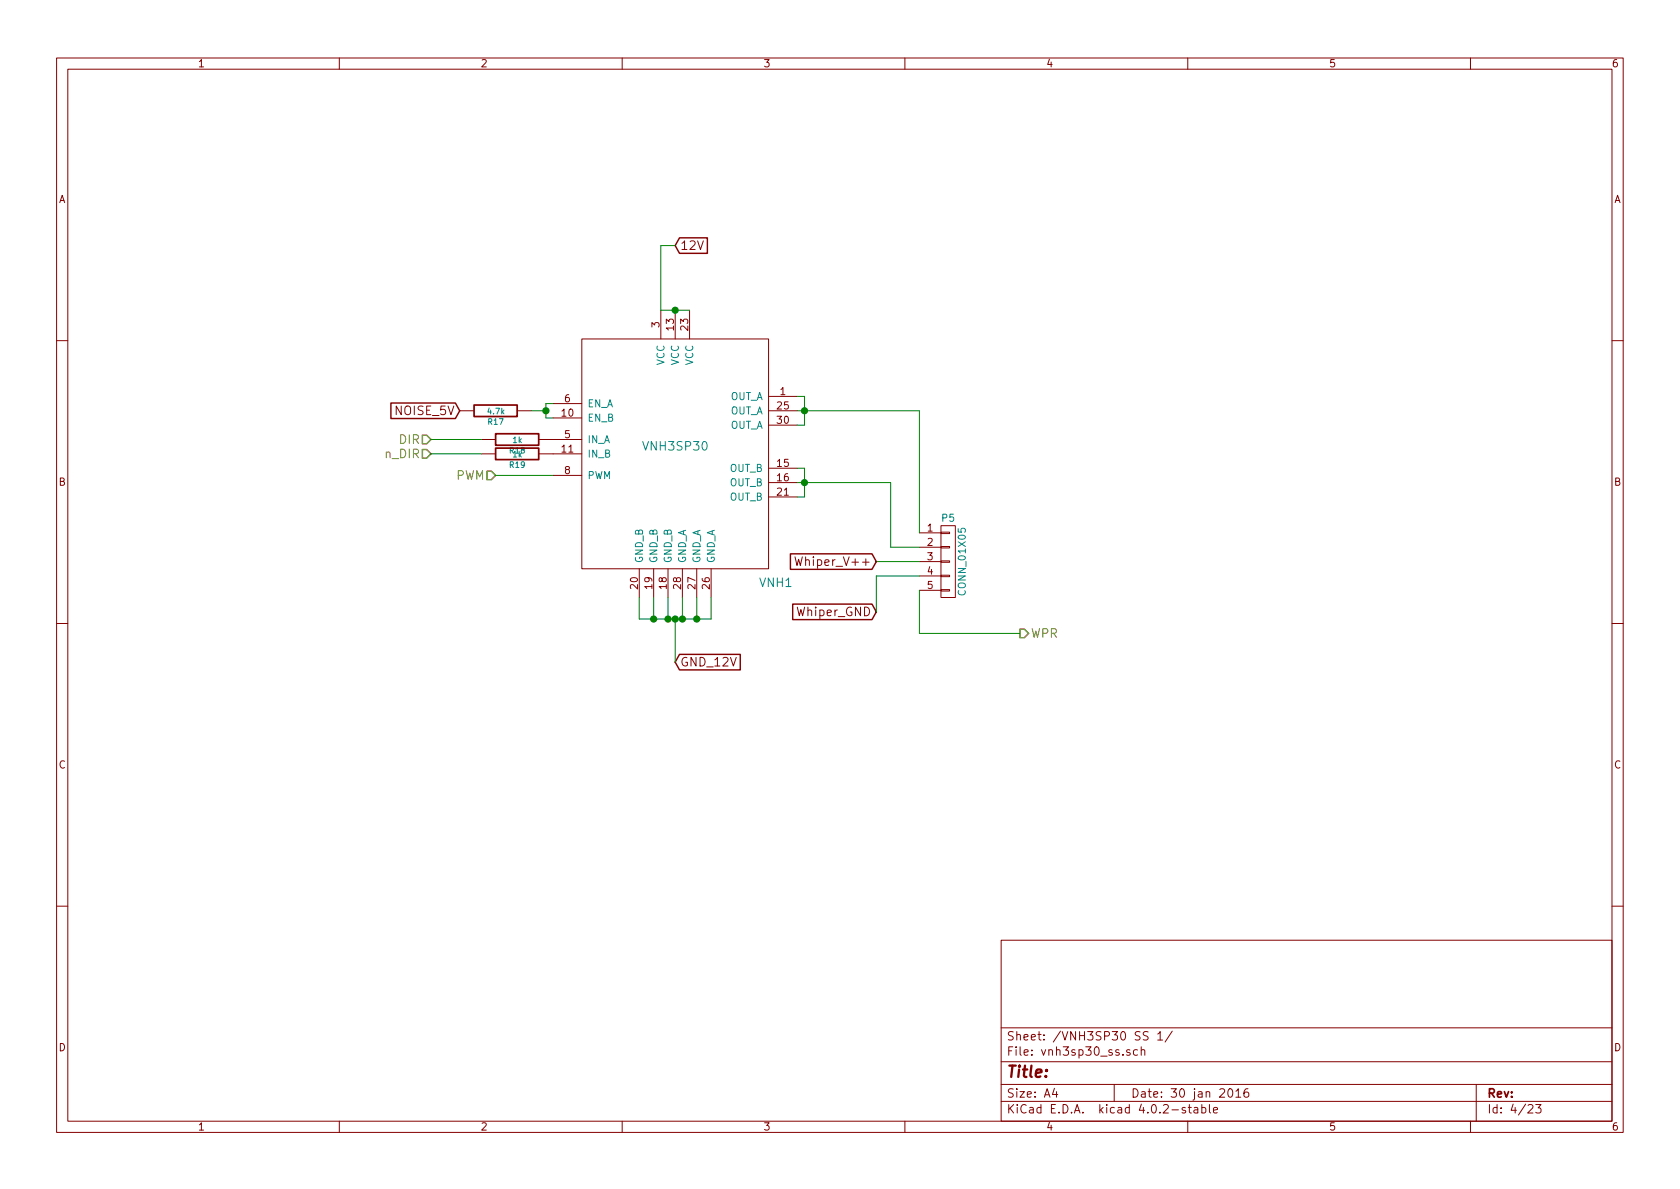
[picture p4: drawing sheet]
<svg xmlns="http://www.w3.org/2000/svg" width="297mm" height="210mm" viewBox="0 0 297 210" stroke-linecap="round" stroke-linejoin="round" font-family="sans-serif">
<g fill="none" stroke="#840000" stroke-width=".18">
<path d="M10 10.3h277v189.9h-277zM12 12.2h273v186.1h-273zM60 10.3v1.9M110 10.3v1.9M160 10.3v1.9M210 10.3v1.9M260 10.3v1.9M102.9 59.9h33v40.7h-33zM116.8 54.9v5M119.4 54.9v5M121.9 54.9v5M10 60.2h2"/>
<path d="M81.3 72.6h2.5M85.1 77.7h2.5M91.4 72.6h2.6M95.2 77.7h7.7M97.8 71.4h5.1M97.8 73.9h5.1M135.9 70.1h5.1M135.9 75.2h5.1M135.9 72.6h5.1M285 60.2h2M85.1 80.3h2.5M95.2 80.3h7.7"/>
<path d="M97.8 84.1h5.1M135.9 87.9h5.1M135.9 82.8h5.1M135.9 85.3h5.1M140.6 98.5l.3 1.5 .3-1.1 .3 1.1 .4-1.5M162.6 94.2h3.8M162.6 96.8h3.8M162.6 99.3h3.8M166.4 99.2h1.5v.2h-1.5zM166.4 96.6h1.5v.3h-1.5zM166.4 94.1h1.5v.3h-1.5zM166.4 93h2.5v12.7h-2.5z"/>
<path d="M10 110.3h2M113 100.6v5.1M115.6 100.6v5.1M118.1 100.6v5.1M120.6 100.6v5.1M123.2 100.6v5.1M125.7 100.6v5.1M162.6 101.8h3.8M162.6 104.4h3.8M166.4 104.3h1.5v.2h-1.5zM166.4 101.7h1.5v.3h-1.5zM285 110.3h2"/>
<path d="M10 160.2h2M177 166.3h108v32h-108zM285 160.2h2M60 198.3v1.9M110 198.3v1.9M160 198.3v1.9M177 194.8h108M177 191.8h108M177 187.8h108M177 181.8h108M186.4 192.5l-.3 1h.9M186.8 193v1"/>
<path d="M197 191.8v3M199.8 185.7a.37 .37 0 0 0-.6 .1l.1 .2 .5 .2v.1l-.2 .3-.4-.1M201.1 185.7l-.4-.1-.3 .3 .1 .6 .2 .1 .4-.1M201.8 185.7l.2-.1 .4 .1v.9M201.8 185.1v1.5M203 182.5l-.6-.1-.3 .3 .1 .3 .7 .4v.4a.62 .62 0 0 1-.8 0M204.7 182.8l.4-.4v1.5M204.7 183.9h.9M207.3 182.3l-1.3 2M209.6 195.9a.37 .37 0 0 0-.6 .1l.1 .3 .5 .1 .1 .1-.3 .3-.4-.1M210 198.3v1.9M210.1 195.8h.5"/>
<path d="M210.3 195.3v1.3l.3 .2M211.2 195.9h.5l.1 .9M211.8 196.2l-.5 .1-.2 .2 .2 .3 .5-.1M212.5 195.9l.4-.1 .3 .3-.1 .6h-.6M212.5 195.3v1.5M213.8 195.3v1.3l.2 .2M214.6 196.3l.7-.1-.1-.3-.4-.1-.2 .2v.7h.6M217.2 192.7l.2-.2a.81 .81 0 0 1 .6 .6 .81 .81 0 0 1-.2 .8l-.2 .1a.79 .79 0 0 1-.4-1.3zM218.5 193l.4-.5v1.5M218.5 194h.9M220.6 192.5a.59 .59 0 0 0-.7 .7l.1 .7 .2 .1 .5-.1 .1-.5-.2-.2-.4-.1-.3 .3M260 198.3v1.9"/>
<path d="M261 191.8v6.5M270.2 195.5l.2-.2h.4l.2 .5-.9 1h.9M271.5 195.3h1l-.5 .6 .4 .1v.7l-.2 .1-.7-.1"/>
</g>
<path d="M120.1 42.1h5v2.7h-5l-.7-1.4zM69.1 71.3h11.4l.8 1.3-.8 1.4h-11.4zM139.8 97.9h14.4l.7 1.4-.7 1.4h-14.4zM120.1 115.7h10.8v2.8h-10.8l-.7-1.4zM140.2 106.8h14l.7 1.4-.7 1.4h-14z" fill="none" stroke="#840000" stroke-width=".25"/>
<g fill="none" stroke="#008400" stroke-width=".18">
<path d="M119.4 43.4h-2.6v11.5h5.1M76.2 77.7h8.9M94 72.6h2.5M97.8 71.4h-1.3v2.5h1.3M141 70.1h1.2v5.1h-1.2M141 72.6h21.6v21.6M76.2 80.3h8.9M87.6 84.1h10.2M141 82.8h1.2v5.1h-1.2M141 85.3h16.5v11.5h5.1M154.9 99.3h7.7M113 105.7v3.8h12.7v-3.8"/>
<path d="M115.6 105.7v3.8M118.1 105.7v3.8M119.4 109.5v7.6M120.6 105.7v3.8M123.2 105.7v3.8M162.6 104.4v7.6h17.7M162.6 101.8h-7.7v6.4"/>
</g>
<g fill="#008400" stroke="#008400" stroke-width=".25">
<circle cx="119.4" cy="54.9" r=".51"/>
<circle cx="115.6" cy="109.5" r=".51"/>
<circle cx="118.1" cy="109.5" r=".51"/>
<circle cx="119.4" cy="109.5" r=".51"/>
<circle cx="120.7" cy="109.5" r=".51"/>
<circle cx="123.2" cy="109.5" r=".51"/>
<circle cx="142.2" cy="72.6" r=".51"/>
<circle cx="142.2" cy="85.3" r=".51"/>
<circle cx="96.5" cy="72.6" r=".51"/>
</g>
<path d="M74.7 77h.7l.8 .7-.8 .8h-.7zM74.7 79.5h.7l.8 .8-.8 .7h-.7zM86.1 83.3h.8l.7 .8-.7 .7h-.8zM180.3 111.2h.8l.8 .8-.8 .8h-.8z" fill="none" stroke="#848400" stroke-width=".25"/>
<path d="M83.8 71.6h7.6v2.1h-7.6zM87.6 76.7h7.6v2h-7.6zM87.6 79.2h7.6v2.1h-7.6z" fill="none" stroke="#840000" stroke-width=".3"/>
<text font-size="2.8" fill="#840000" x="178" y="190.5">Title:</text>
<g font-size="2.1" fill="#840000">
<text x="120.3" y="44.2">12V</text>
<text x="70" y="73.4">NOISE_5V</text>
<text x="141.8" y="100.1">Whiper_V++</text>
<text x="140.9" y="109">Whiper_GND</text>
<text x="120.3" y="117.9">GND_12V</text>
<text x="178" y="184">Sheet: /VNH3SP30 SS 1/</text>
<text x="178" y="186.7">File: vnh3sp30_ss.sch</text>
<text x="178" y="196.9">KiCad E.D.A. kicad 4.0.2-stable</text>
<text x="178" y="194.1">Size: A4</text>
<text x="200" y="194.1">Date: 30 jan 2016</text>
<text x="263" y="194.1">Rev:</text>
<text x="263" y="196.9">Id: 4/23</text>
</g>
<g font-size="2.1" fill="#848400">
<text x="68.1" y="81">n_DIR</text>
<text x="70.6" y="78.5">DIR</text>
<text x="80.5" y="84.8">PWM</text>
<text x="182.3" y="112.8">WPR</text>
</g>
<g font-size="2.1" fill="#008484">
<text x="114" y="79.7">VNH3SP30</text>
<text x="134.3" y="103.8">VNH1</text>
</g>
<g font-size="1.8" fill="#840000">
<text x="35" y="11.9">1</text>
<text x="85" y="11.9">2</text>
<text x="135" y="11.9">3</text>
<text x="185" y="11.9">4</text>
<text x="235" y="11.9">5</text>
<text x="285" y="11.9">6</text>
<text x="10.4" y="35.9">A</text>
<text x="285.4" y="35.9">A</text>
<text x="116.6" y="57.9" transform="rotate(-90 116.6 57.9)">3</text>
<text x="119.1" y="58.4" transform="rotate(-90 119.1 58.4)">13</text>
<text x="121.7" y="58.4" transform="rotate(-90 121.7 58.4)">23</text>
<text x="99.8" y="71.1">6</text>
<text x="137.9" y="69.8">1</text>
<text x="99.4" y="73.7">10</text>
<text x="99.8" y="77.5">5</text>
<text x="137.5" y="74.9">30</text>
<text x="137.5" y="72.4">25</text>
<text x="99.4" y="80">11</text>
<text x="99.8" y="83.8">8</text>
<text x="137.5" y="82.5">15</text>
<text x="10.4" y="85.9">B</text>
<text x="137.5" y="87.6">21</text>
<text x="137.5" y="85.1">16</text>
<text x="285.4" y="85.9">B</text>
<text x="164" y="94">1</text>
<text x="164" y="96.5">2</text>
<text x="164" y="99.1">3</text>
<text x="164" y="101.6">4</text>
<text x="112.8" y="104.1" transform="rotate(-90 112.8 104.1)">20</text>
<text x="115.3" y="104.1" transform="rotate(-90 115.3 104.1)">19</text>
<text x="117.9" y="104.1" transform="rotate(-90 117.9 104.1)">18</text>
<text x="120.4" y="104.1" transform="rotate(-90 120.4 104.1)">28</text>
<text x="122.9" y="104.1" transform="rotate(-90 122.9 104.1)">27</text>
<text x="125.5" y="104.1" transform="rotate(-90 125.5 104.1)">26</text>
<text x="164" y="104.1">5</text>
<text x="10.4" y="135.9">C</text>
<text x="285.4" y="135.9">C</text>
<text x="10.4" y="185.9">D</text>
<text x="285.4" y="185.9">D</text>
<text x="35" y="199.9">1</text>
<text x="85" y="199.9">2</text>
<text x="135" y="199.9">3</text>
<text x="185" y="199.9">4</text>
<text x="235" y="199.9">5</text>
<text x="285" y="199.9">6</text>
</g>
<g font-size="1.8" fill="#008484">
<text x="117.5" y="64.7" transform="rotate(-90 117.5 64.7)">VCC</text>
<text x="120" y="64.7" transform="rotate(-90 120 64.7)">VCC</text>
<text x="122.6" y="64.7" transform="rotate(-90 122.6 64.7)">VCC</text>
<text x="128.9" y="70.7">OUT_A</text>
<text x="103.9" y="72">EN_A</text>
<text x="103.9" y="74.5">EN_B</text>
<text x="128.9" y="75.8">OUT_A</text>
<text x="128.9" y="73.3">OUT_A</text>
<text x="103.9" y="78.4">IN_A</text>
<text x="103.9" y="80.9">IN_B</text>
<text x="128.9" y="83.4">OUT_B</text>
<text x="103.9" y="84.7">PWM</text>
<text x="128.9" y="88.5">OUT_B</text>
<text x="128.9" y="86">OUT_B</text>
<text x="166.6" y="92.2">P5</text>
<text x="113.7" y="99.6" transform="rotate(-90 113.7 99.6)">GND_B</text>
<text x="116.2" y="99.6" transform="rotate(-90 116.2 99.6)">GND_B</text>
<text x="118.7" y="99.6" transform="rotate(-90 118.7 99.6)">GND_B</text>
<text x="121.3" y="99.6" transform="rotate(-90 121.3 99.6)">GND_A</text>
<text x="123.8" y="99.6" transform="rotate(-90 123.8 99.6)">GND_A</text>
<text x="126.4" y="99.6" transform="rotate(-90 126.4 99.6)">GND_A</text>
<text x="170.7" y="104.9" transform="rotate(-90 170.7 104.9)">CONN_01X05</text>
</g>
<g font-size="1.4" fill="#008484">
<text x="86.3" y="73.2">4.7k</text>
<text x="86.3" y="75.1">R17</text>
<text x="90.1" y="80.2">R18</text>
<text x="90.1" y="82.7">R19</text>
<text x="90.7" y="78.3">1k</text>
<text x="90.7" y="80.9">1k</text>
</g>
</svg>
